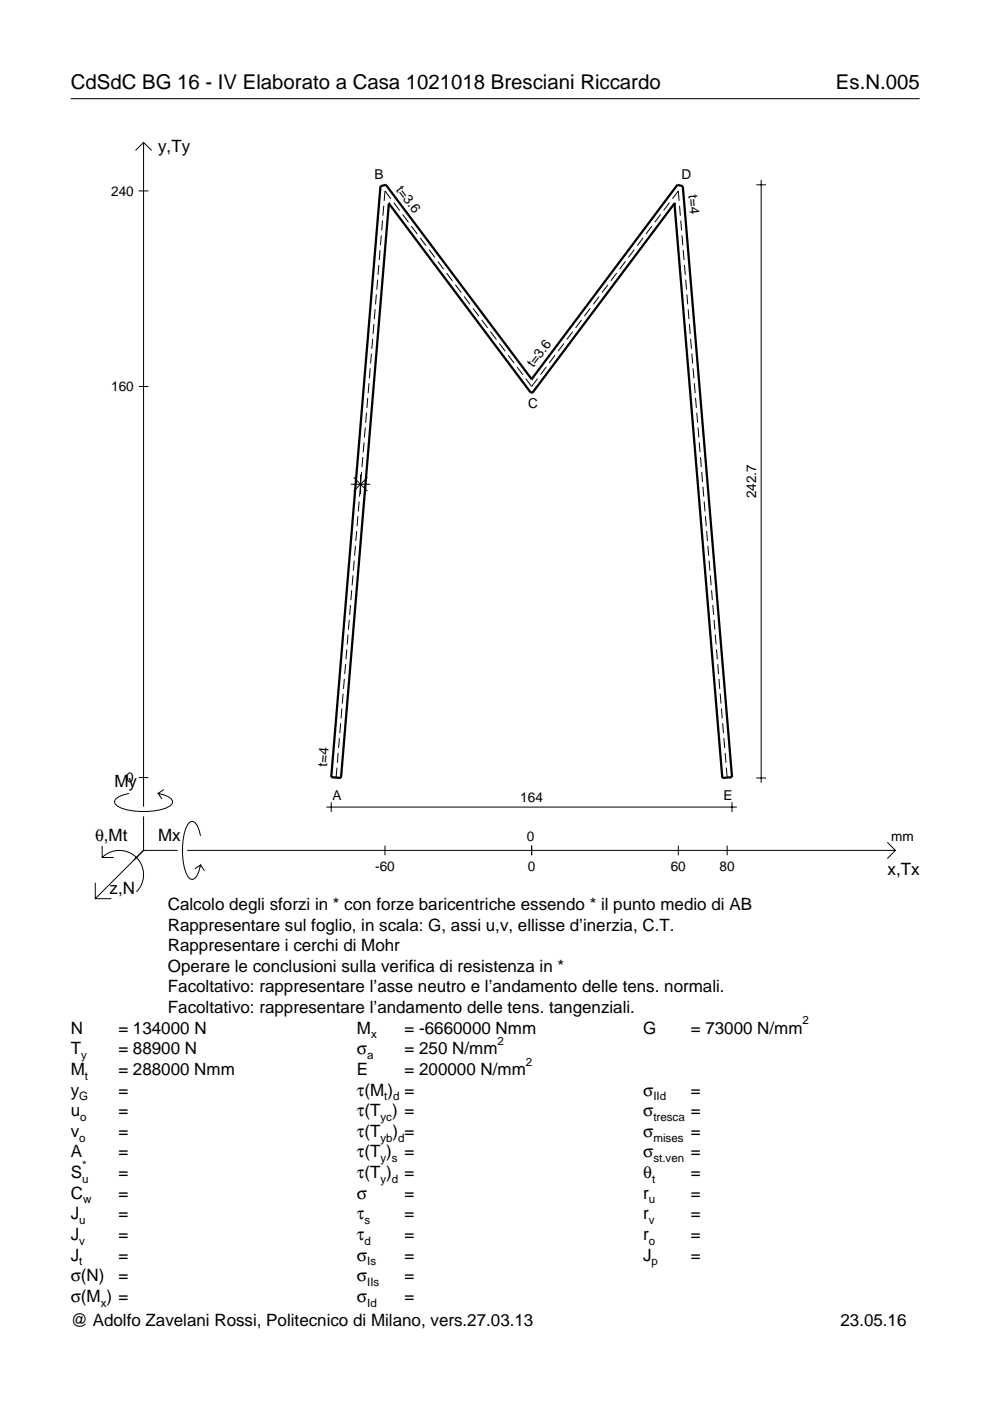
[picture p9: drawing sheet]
<svg xmlns="http://www.w3.org/2000/svg" width="210mm" height="297mm" viewBox="0 0 210 297" stroke-linecap="round" stroke-linejoin="round" font-family="sans-serif">
<g fill="none" stroke="#000" stroke-width=".21">
<path d="M15 20.9h180M28.7 31.9l1.7-1.7 1.8 1.7M30.4 30.2v140.8M160.4 39.2h2M161.4 38.2v127.8M29.4 40.5h2.1M80.1 59.3l-.2 2.1M80.3 56.2l-.2 2.1M80.6 53l-.2 2.1M80.8 49.9l-.1 2.1M81.1 46.8l-.2 2.1M81.4 43.6l-.2 2.1"/>
<path d="M82.9 42.2l-1.3-1.7-.2 2.1M83.5 43l1.2 1.6M85.4 45.5l1.2 1.6M87.2 47.9l1.3 1.7M89.1 50.4l1.2 1.7M91 52.9l1.2 1.7M92.8 55.4l1.3 1.7M94.7 57.9l1.2 1.7M130.8 57.9l-1.3 1.7M132.6 55.4l-1.2 1.7M134.5 52.9l-1.3 1.7M136.3 50.4l-1.2 1.7"/>
<path d="M138.2 47.9l-1.2 1.7M140.1 45.5l-1.3 1.6M141.9 43l-1.2 1.6M142.6 42.2l1.2-1.7 .2 2.1M144.1 43.6l.1 2.1M144.3 46.8l.2 2.1M144.6 49.9l.2 2.1M144.9 53l.1 2.1M145.1 56.2l.2 2.1M145.4 59.3l.2 2.1M78.5 78.1l-.2 2.1M78.7 75l-.1 2.1"/>
<path d="M79 71.8l-.2 2.1M79.3 68.7l-.2 2.1M79.5 65.6l-.1 2.1M79.8 62.4l-.2 2.1M96.5 60.4l1.3 1.6M98.4 62.9l1.3 1.6M100.3 65.4l1.2 1.6M102.1 67.8l1.3 1.7M104 70.3l1.3 1.7M105.9 72.8l1.2 1.7M107.7 75.3l1.3 1.7M109.6 77.8l1.3 1.7"/>
<path d="M115.8 77.8l-1.2 1.7M117.7 75.3l-1.3 1.7M119.6 72.8l-1.3 1.7M121.4 70.3l-1.2 1.7M123.3 67.8l-1.3 1.7M125.2 65.4l-1.3 1.6M127 62.9l-1.2 1.6M128.9 60.4l-1.3 1.6M145.6 62.4l.2 2.1M145.9 65.6l.2 2.1M146.2 68.7l.1 2.1M146.4 71.8l.2 2.1"/>
<path d="M146.7 75l.2 2.1M146.9 78.1l.2 2.1M29.4 81.9h2.1M76.9 96.9l-.2 2.1M77.2 93.8l-.2 2.1M77.4 90.6l-.1 2.2M77.7 87.5l-.2 2.1M78 84.4l-.2 2.1M78.2 81.2l-.1 2.2M111.5 80.3l1.2 1.6 1.3-1.6M147.2 81.2l.2 2.2M147.5 84.4l.1 2.1"/>
<path d="M147.7 87.5l.2 2.1M148 90.6l.2 2.2M148.3 93.8l.1 2.1M148.5 96.9l.2 2.1M74.4 102.7h4.1M75 101.2l2.9 2.9M75.1 118.9l-.2 2.1M75.4 115.7l-.2 2.1M75.6 112.6l-.2 2.1M75.9 109.5l-.2 2.1M76.1 106.3l-.1 2.1M76.4 103.2l-.2 2.1"/>
<path d="M76.4 100.6v4.1M76.7 100.1l-.2 2.1M77.9 101.2l-2.9 2.9M148.8 100.1l.1 2.1M149 103.2l.2 2.1M149.3 106.3l.2 2.1M149.6 109.5l.1 2.1M149.8 112.6l.2 2.1M150.1 115.7l.2 2.1M150.3 118.9l.2 2.1M73.5 137.7l-.2 2.1M73.8 134.5l-.2 2.1"/>
<path d="M74 131.4l-.1 2.1M74.3 128.3l-.2 2.1M74.6 125.1l-.2 2.1M74.8 122l-.1 2.1M150.6 122l.2 2.1M150.9 125.1l.1 2.1M151.1 128.3l.2 2.1M151.4 131.4l.2 2.1M151.6 134.5l.2 2.1M151.9 137.7l.2 2.1M71.7 159.6l-.2 2.1M72 156.5l-.2 2.1"/>
<path d="M72.2 153.3l-.2 2.2M72.5 150.2l-.2 2.1M72.7 147.1l-.1 2.1M73 143.9l-.2 2.2M73.3 140.8l-.2 2.1M152.2 140.8l.1 2.1M152.4 143.9l.2 2.2M152.7 147.1l.2 2.1M153 150.2l.1 2.1M153.2 153.3l.2 2.2M153.5 156.5l.2 2.1M153.7 159.6l.2 2.1"/>
<path d="M21.7 179.4v2.4h2.4M27.3 168.2a3.6 3.6 0 0 0-3 1.7l.1 .5a5.6 5.6 0 0 0 3.8 1.5 13.4 13.4 0 0 0 7.8-1l.5-.5 .1-.5a3.6 3.6 0 0 0-3.1-1.7l.8 1.2M29.4 164.9h2.1M30.4 173.1v7.2M34.7 167.4l-1.2 .8M42.5 177.2a3.6 3.6 0 0 0-1.7-3.1l-.5 .2a5.7 5.7 0 0 0-1.5 3.7 13.3 13.3 0 0 0 1 7.9l.5 .5 .5 .1a3.6 3.6 0 0 0 1.7-3.1l-1.2 .8M69.2 171.1h87M70.2 170.1v2.1M71.4 162.8l-.1 2.1M81.6 179.3v2M112.7 179.3v2M143.8 179.3v2"/>
<path d="M154 162.8l.2 2.1M154.2 179.3v2M155.2 170.1v2.1M160.4 164.9h2M188.1 178.6l1.7 1.7-1.7 1.7M20.2 187.2v3.3h3.4M21.7 181.8a5.1 5.1 0 0 1 7.2 0 5.1 5.1 0 0 1 0 7.3M30.4 180.3l-10.2 10.2M30.4 180.3h7.2M39.7 180.3h150.1M42.5 183.4l.8 1.2"/>
</g>
<path d="M82.4 43.1h.1M82.4 43.1l-10.1 121.8-2.1-.1 10.5-125.3 1.1-.3 30.9 41.2M82.4 43.1l30.1 40.2h.4l30.1-40.2M143 43.1h.1M143 43.1l10.1 121.8 2.1-.1-10.4-125.3-1.2-.3-30.9 41.2M112.7 80.4h.1" fill="none" stroke="#000" stroke-width=".48"/>
<g font-size="4.3">
<text x="15" y="18.9">CdSdC BG 16 - IV Elaborato a Casa 1021018 Bresciani Riccardo</text>
<text x="177.2" y="18.9">Es.N.005</text>
</g>
<g font-size="3.6">
<text x="33.5" y="32.3">y,Ty</text>
<text x="24.3" y="166.9">My</text>
<text x="20.1" y="178.2">θ,Mt</text>
<text x="33.5" y="178.2">Mx</text>
<text x="188.2" y="185.5">x,Tx</text>
<text x="23.2" y="189.6">z,N</text>
<text x="35.6" y="192.9">Calcolo degli sforzi in * con forze baricentriche essendo * il punto medio di AB</text>
<text x="35.6" y="197.3">Rappresentare sul foglio, in scala: G, assi u,v, ellisse d’inerzia, C.T.</text>
<text x="35.6" y="201.7">Rappresentare i cerchi di Mohr</text>
<text x="35.6" y="206">Operare le conclusioni sulla verifica di resistenza in *</text>
<text x="35.6" y="210.4">Facoltativo: rappresentare l’asse neutro e l’andamento delle tens. normali.</text>
<text x="35.6" y="214.8">Facoltativo: rappresentare l’andamento delle tens. tangenziali.</text>
<text x="15" y="219.2">N</text>
<text x="25.1" y="219.2">= 134000 N</text>
<text x="75.7" y="219.2">M</text>
<text x="85.8" y="219.2">= -6660000 Nmm</text>
<text x="136.4" y="219.2">G</text>
<text x="146.5" y="219.2">= 73000 N/mm</text>
<text x="15" y="227.9">M</text>
<text x="15" y="223.5">T</text>
<text x="25.1" y="223.5">= 88900 N</text>
<text x="25.1" y="227.9">= 288000 Nmm</text>
<text x="75.7" y="223.5">σ</text>
<text x="75.7" y="227.9">E</text>
<text x="85.8" y="223.5">= 250 N/mm</text>
<text x="85.8" y="227.9">= 200000 N/mm</text>
<text x="15" y="232.3">y</text>
<text x="25.1" y="232.3">=</text>
<text x="75.7" y="232.3">τ(M ) =</text>
<text x="136.4" y="232.3">σ</text>
<text x="146.5" y="232.3">=</text>
<text x="15" y="236.7">u</text>
<text x="25.1" y="236.7">=</text>
<text x="75.7" y="236.7">τ(T ) =</text>
<text x="136.4" y="236.7">σ</text>
<text x="146.5" y="236.7">=</text>
<text x="15" y="241">v</text>
<text x="15" y="245.4">A</text>
<text x="25.1" y="241">=</text>
<text x="25.1" y="245.4">=</text>
<text x="75.7" y="245.4">τ(T )</text>
<text x="75.7" y="241">τ(T</text>
<text x="83.3" y="241">) =</text>
<text x="85.8" y="245.4">=</text>
<text x="136.4" y="241">σ</text>
<text x="136.4" y="245.4">σ</text>
<text x="146.5" y="241">=</text>
<text x="146.5" y="245.4">=</text>
<text x="15" y="249.8">S</text>
<text x="25.1" y="249.8">=</text>
<text x="75.7" y="249.8">τ(T )</text>
<text x="85.8" y="249.8">=</text>
<text x="136.4" y="249.8">θ</text>
<text x="146.5" y="249.8">=</text>
<text x="15" y="254.2">C</text>
<text x="25.1" y="254.2">=</text>
<text x="75.7" y="254.2">σ</text>
<text x="85.8" y="254.2">=</text>
<text x="136.4" y="254.2">r</text>
<text x="146.5" y="254.2">=</text>
<text x="15" y="258.5">J</text>
<text x="15" y="262.9">J</text>
<text x="25.1" y="258.5">=</text>
<text x="25.1" y="262.9">=</text>
<text x="75.7" y="258.5">τ</text>
<text x="75.7" y="262.9">τ</text>
<text x="85.8" y="258.5">=</text>
<text x="85.8" y="262.9">=</text>
<text x="136.4" y="258.5">r</text>
<text x="136.4" y="262.9">r</text>
<text x="146.5" y="258.5">=</text>
<text x="146.5" y="262.9">=</text>
<text x="15" y="267.3">J</text>
<text x="25.1" y="267.3">=</text>
<text x="75.7" y="267.3">σ</text>
<text x="85.8" y="267.3">=</text>
<text x="136.4" y="267.3">J</text>
<text x="146.5" y="267.3">=</text>
<text x="15" y="271.7">σ(N)</text>
<text x="25.1" y="271.7">=</text>
<text x="75.7" y="271.7">σ</text>
<text x="85.8" y="271.7">=</text>
<text x="15" y="281.2">@ Adolfo Zavelani Rossi, Politecnico di Milano, vers.27.03.13</text>
<text x="15" y="276">σ(M ) =</text>
<text x="75.7" y="276">σ</text>
<text x="85.8" y="276">=</text>
<text x="178.2" y="281.2">23.05.16</text>
</g>
<g font-size="2.9">
<text x="23.6" y="41.5">240</text>
<text x="79.4" y="37.9">B</text>
<text x="83.9" y="40.2" transform="rotate(53 83.9 40.2)">t=3.6</text>
<text x="144.5" y="37.9">D</text>
<text x="146" y="41.4" transform="rotate(85 146 41.4)">t=4</text>
<text x="23.6" y="82.9">160</text>
<text x="113.1" y="78.1" transform="rotate(-53 113.1 78.1)">t=3.6</text>
<text x="112" y="86.5">C</text>
<text x="160.4" y="105.7" transform="rotate(-90 160.4 105.7)">242.7</text>
<text x="26.8" y="165.9">0</text>
<text x="69.4" y="162.6" transform="rotate(-85 69.4 162.6)">t=4</text>
<text x="70.5" y="169.6">A</text>
<text x="110.3" y="170.1">164</text>
<text x="153.4" y="169.6">E</text>
<text x="111.7" y="178.2">0</text>
<text x="189" y="178.2">mm</text>
<text x="79.5" y="184.7">-60</text>
<text x="111.9" y="184.7">0</text>
<text x="142.2" y="184.7">60</text>
<text x="152.6" y="184.7">80</text>
</g>
<g font-size="2.4">
<text x="78.7" y="220.2">x</text>
<text x="105.5" y="221.5">2</text>
<text x="170.2" y="217.2">2</text>
<text x="17.2" y="224.5">y</text>
<text x="77.9" y="224.5">a</text>
<text x="111.5" y="225.9">2</text>
<text x="16.8" y="233.3">G</text>
<text x="18" y="228.9">t</text>
<text x="81.5" y="233.3">t d</text>
<text x="138.5" y="233.3">IId</text>
<text x="17" y="237.7">o</text>
<text x="80.7" y="237.7">yc</text>
<text x="138.5" y="237.7">tresca</text>
<text x="16.8" y="242">o</text>
<text x="80.7" y="242">yb d</text>
<text x="138.5" y="242">mises</text>
<text x="17.4" y="250.8">u</text>
<text x="17.4" y="247.8">*</text>
<text x="80.7" y="246.4">y s</text>
<text x="80.7" y="250.8">y d</text>
<text x="138.2" y="250.8">t</text>
<text x="138.5" y="246.4">st.ven</text>
<text x="17.6" y="255.2">w</text>
<text x="137.6" y="255.2">u</text>
<text x="16.8" y="259.5">u</text>
<text x="16.8" y="263.9">v</text>
<text x="77.3" y="259.5">s</text>
<text x="77.3" y="263.9">d</text>
<text x="137.6" y="259.5">v</text>
<text x="137.6" y="263.9">o</text>
<text x="16.8" y="268.3">t</text>
<text x="77.9" y="268.3">Is</text>
<text x="138.2" y="268.3">p</text>
<text x="77.9" y="272.7">IIs</text>
<text x="21.4" y="277">x</text>
<text x="77.9" y="277">Id</text>
</g>
</svg>
